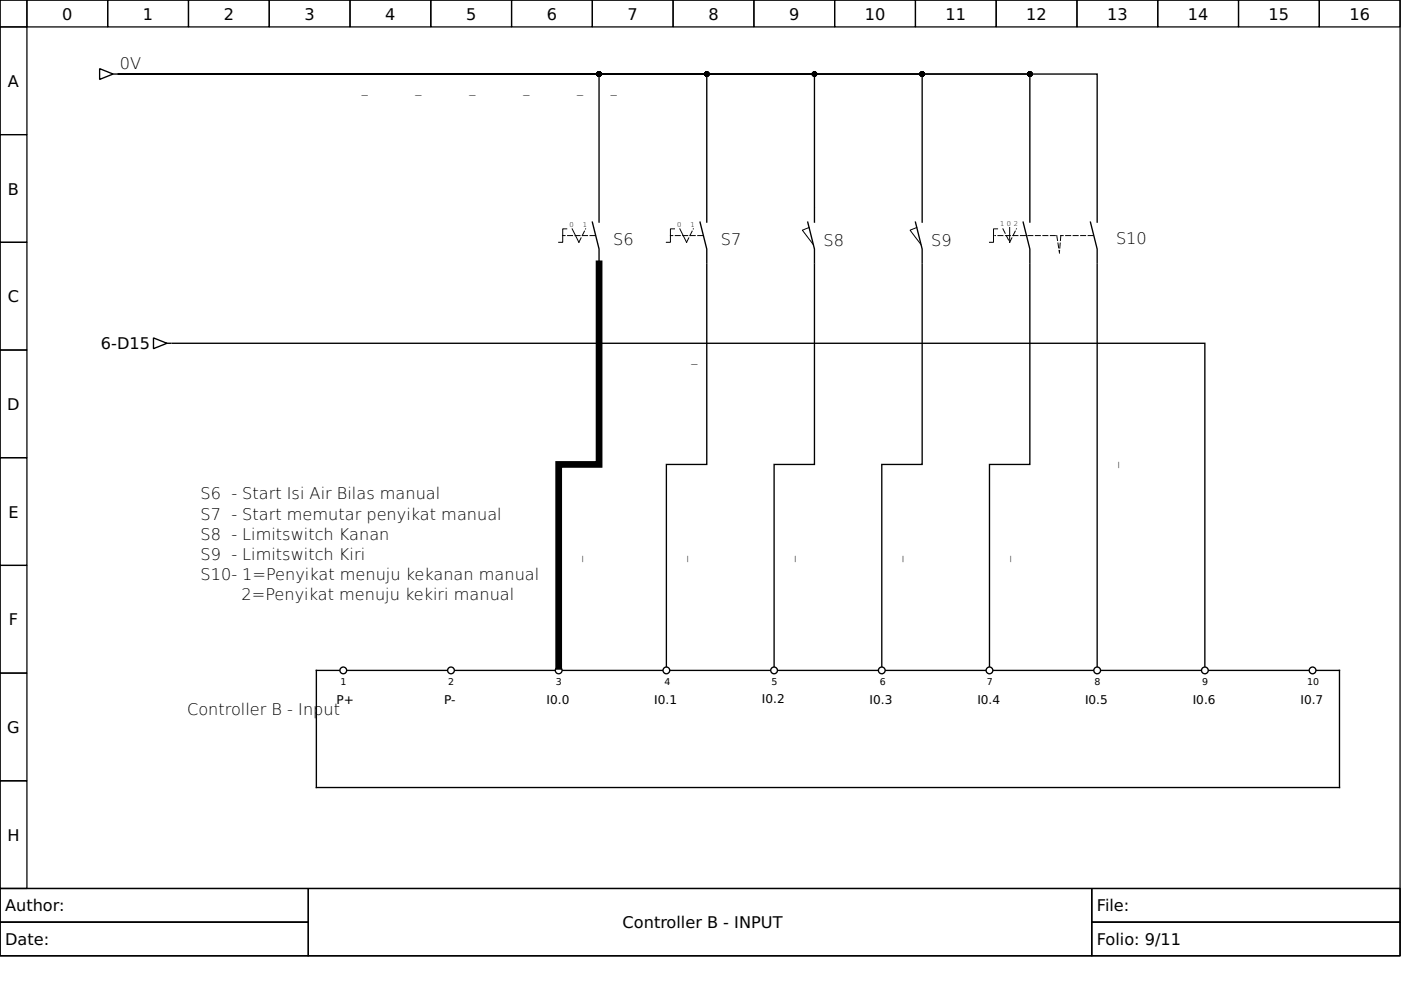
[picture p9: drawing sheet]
<svg xmlns="http://www.w3.org/2000/svg" width="297mm" height="210mm" viewBox="0 0 297 210" stroke-linecap="round" stroke-linejoin="round" font-family="sans-serif">
<g fill="none" stroke="#000" stroke-width=".26">
<path d="M0 0h296.8v188.4h-296.8zM0 0h5.7v5.7h-5.7zM0 5.7h5.7v22.8h-5.7zM5.7 0h17.1v5.7h-17.1zM22.8 0h17.2v5.7h-17.2zM40 0h17.1v5.7h-17.1zM57.1 0h17.1v5.7h-17.1zM74.2 0h17.1v5.7h-17.1zM91.3 0h17.2v5.7h-17.2zM108.5 0h17.1v5.7h-17.1zM125.6 0h17.1v5.7h-17.1zM142.7 0h17.1v5.7h-17.1z"/>
<path d="M159.8 0h17.2v5.7h-17.2zM177 0h17.1v5.7h-17.1zM194.1 0h17.1v5.7h-17.1zM211.2 0h17.1v5.7h-17.1zM228.3 0h17.2v5.7h-17.2zM245.5 0h17.1v5.7h-17.1zM262.6 0h17.1v5.7h-17.1zM279.7 0h17.1v5.7h-17.1zM0 28.5h5.7v22.9h-5.7zM0 51.4h5.7v22.8h-5.7zM0 74.2h5.7v22.8h-5.7zM0 97h5.7v22.9h-5.7z"/>
<path d="M0 119.9h5.7v22.8h-5.7zM0 142.7h5.7v22.8h-5.7zM0 165.5h5.7v22.9h-5.7zM0 188.4h296.8v14.3h-296.8z"/>
</g>
<g fill="none" stroke="#000" stroke-width=".21">
<path d="M120.2 48.5h-.9v2.9h-.8M121.3 48.5l1.4 2.9M143 48.5h-.9v2.9h-.8M144.1 48.5l1.5 2.9M171.5 48.2l-1.4 .6 2.3 3M194.4 48.2l-1.5 .6 2.3 3M211.5 48.5h-.9v2.9h-.8M214.1 48.2v3.2M0 188.4h65.4v7.1h-65.4zM0 195.5h65.4v7.2h-65.4zM65.4 188.4h166.1v14.3h-166.1zM231.5 188.4h65.3v7.1h-65.3z"/>
<path d="M231.5 195.5h65.3v7.2h-65.3z"/>
</g>
<g fill="none" stroke="#000" stroke-width=".29">
<path d="M21.1 14.6l2.9 1.1-2.9 1.1zM24 15.7h.8M25.1 15.7h101.9v28.3M25.1 15.7h207.5v28.3M25.1 15.7h124.7v28.3M25.1 15.7h170.4v28.3M25.1 15.7h147.6v28.3M25.1 15.7h193.2v28.3M125.6 47.1l1.4 5.7v2.9M127 44.2v2.9M148.4 47.1l1.4 5.7v2.9M149.8 55.9v42.6h-8.5v42.8"/>
<path d="M149.8 44.2v2.9M171.3 47.1l1.4 5.7v2.9M172.7 55.9v42.6h-8.6v42.8M172.7 44.2v2.9M194.1 47.1l1.4 5.7v2.9M195.5 44.2v2.9M195.5 55.9v42.6h-8.5v42.8M216.9 47.1l1.4 5.7v2.9M218.3 44.2v2.9M218.3 55.9v42.6h-8.5v42.8M231.2 47.1l1.4 5.7v2.9M232.6 44.2v2.9"/>
<path d="M232.6 55.9v85.4M32.5 71.6l2.9 1.2-2.9 1.1zM35.4 72.8h.8M36.5 72.8h219v68.5M71.9 142.1h-4.8v24.9h216.9v-24.9h-4.9M73.6 142.1h21.2M96.5 142.1h21.1M119.3 142.1h21.1M142.1 142.1h21.2M165 142.1h21.1M187.8 142.1h21.1M210.6 142.1h21.2"/>
<path d="M233.5 142.1h21.1M256.3 142.1h21.1"/>
<circle cx="72.8" cy="142.1" r=".71"/>
<circle cx="95.6" cy="142.1" r=".71"/>
<circle cx="118.5" cy="142.1" r=".71"/>
<circle cx="141.3" cy="142.1" r=".71"/>
<circle cx="164.1" cy="142.1" r=".71"/>
<circle cx="187" cy="142.1" r=".71"/>
<circle cx="209.8" cy="142.1" r=".71"/>
<circle cx="232.6" cy="142.1" r=".71"/>
<circle cx="255.5" cy="142.1" r=".71"/>
<circle cx="278.3" cy="142.1" r=".71"/>
</g>
<path d="M122.7 51.4l1.5-2.9M126.2 49.9h-6.9M145.6 51.4l1.4-2.9M149 49.9h-6.9M212.6 48.5l1.5 2.9M214.1 51.4l1.4-2.9M223.8 49.9h-12.9M224.1 49.9l.5 3.8M224.9 49.9l-.3 3.5M231.8 49.9h-6.9" fill="none" stroke="#000" stroke-width=".21" stroke-dasharray="1.1 .5"/>
<g fill="#000" stroke="#000" stroke-width=".29">
<circle cx="127" cy="15.7" r=".43"/>
<circle cx="149.8" cy="15.7" r=".43"/>
<circle cx="172.7" cy="15.7" r=".43"/>
<circle cx="195.5" cy="15.7" r=".43"/>
<circle cx="218.3" cy="15.7" r=".43"/>
</g>
<path d="M127 55.9v42.6h-8.5v42.8" fill="none" stroke="#000" stroke-width="1.4"/>
<g font-size="3.4">
<text x="13.2" y="4.1">0</text>
<text x="30.3" y="4.1">1</text>
<text x="47.4" y="4.1">2</text>
<text x="64.6" y="4.1">3</text>
<text x="81.7" y="4.1">4</text>
<text x="98.8" y="4.1">5</text>
<text x="115.9" y="4.1">6</text>
<text x="133.1" y="4.1">7</text>
<text x="150.2" y="4.1">8</text>
<text x="167.3" y="4.1">9</text>
<text x="183.3" y="4.1">10</text>
<text x="200.5" y="4.1">11</text>
<text x="217.6" y="4.1">12</text>
<text x="234.7" y="4.1">13</text>
<text x="251.9" y="4.1">14</text>
<text x="269" y="4.1">15</text>
<text x="286.1" y="4.1">16</text>
<text x="25.4" y="14.6">0V</text>
<text x="1.7" y="18.4">A</text>
<text x="1.7" y="41.2">B</text>
<text x="130" y="51.9">S6</text>
<text x="152.8" y="51.9">S7</text>
<text x="174.6" y="52.1">S8</text>
<text x="197.4" y="52.1">S9</text>
<text x="236.6" y="51.7">S10</text>
<text x="1.7" y="64.1">C</text>
<text x="21.4" y="74.1">6-D15</text>
<text x="1.5" y="86.9">D</text>
<text x="42.5" y="105.9">S6 - Start Isi Air Bilas manual</text>
<text x="1.8" y="109.7">E</text>
<text x="42.5" y="110.2">S7 - Start memutar penyikat manual</text>
<text x="42.5" y="114.5">S8 - Limitswitch Kanan</text>
<text x="42.5" y="118.7">S9 - Limitswitch Kiri</text>
<text x="42.5" y="123">S10- 1=Penyikat menuju kekanan manual</text>
<text x="51.2" y="127.3">2=Penyikat menuju kekiri manual</text>
<text x="1.9" y="132.6">F</text>
<text x="1.5" y="155.4">G</text>
<text x="39.7" y="151.6">Controller B - Input</text>
<text x="1.6" y="178.2">H</text>
<text x="1.1" y="193.2">Author:</text>
<text x="132" y="196.8">Controller B - INPUT</text>
<text x="232.6" y="193.2">File:</text>
<text x="1.1" y="200.4">Date:</text>
<text x="232.6" y="200.4">Folio: 9/11</text>
</g>
<g font-size="2.6">
<text x="76.7" y="19.7">_</text>
<text x="88.1" y="19.7">_</text>
<text x="99.5" y="19.7">_</text>
<text x="111" y="19.7">_</text>
<text x="122.4" y="19.7">_</text>
<text x="129.5" y="19.7">_</text>
<text x="146.6" y="76.8">_</text>
<text x="236.6" y="99.3" transform="rotate(-90 236.6 99.3)">_</text>
<text x="123" y="119.2" transform="rotate(-90 123 119.2)">_</text>
<text x="145.3" y="119.2" transform="rotate(-90 145.3 119.2)">_</text>
<text x="168.1" y="119.2" transform="rotate(-90 168.1 119.2)">_</text>
<text x="190.9" y="119.2" transform="rotate(-90 190.9 119.2)">_</text>
<text x="213.8" y="119.2" transform="rotate(-90 213.8 119.2)">_</text>
<text x="71.4" y="149.3">P+</text>
<text x="94.2" y="149.3">P-</text>
<text x="115.9" y="149.3">I0.0</text>
<text x="138.7" y="149.3">I0.1</text>
<text x="161.6" y="149">I0.2</text>
<text x="184.4" y="149.3">I0.3</text>
<text x="207.2" y="149.3">I0.4</text>
<text x="230.1" y="149.3">I0.5</text>
<text x="252.9" y="149.3">I0.6</text>
<text x="275.7" y="149.3">I0.7</text>
</g>
<g font-size="2">
<text x="72.2" y="145.3">1</text>
<text x="95" y="145.3">2</text>
<text x="117.9" y="145.3">3</text>
<text x="140.9" y="145.3">4</text>
<text x="163.5" y="145.3">5</text>
<text x="186.5" y="145.3">6</text>
<text x="209.2" y="145.3">7</text>
<text x="232.1" y="145.3">8</text>
<text x="254.9" y="145.3">9</text>
<text x="277.1" y="145.3">10</text>
</g>
<g font-size="1.4">
<text x="212.1" y="48">1</text>
<text x="213.5" y="48">0</text>
<text x="214.9" y="48">2</text>
<text x="120.7" y="48">0</text>
<text x="123.6" y="48">1</text>
<text x="143.6" y="48">0</text>
<text x="146.4" y="48">1</text>
</g>
</svg>
